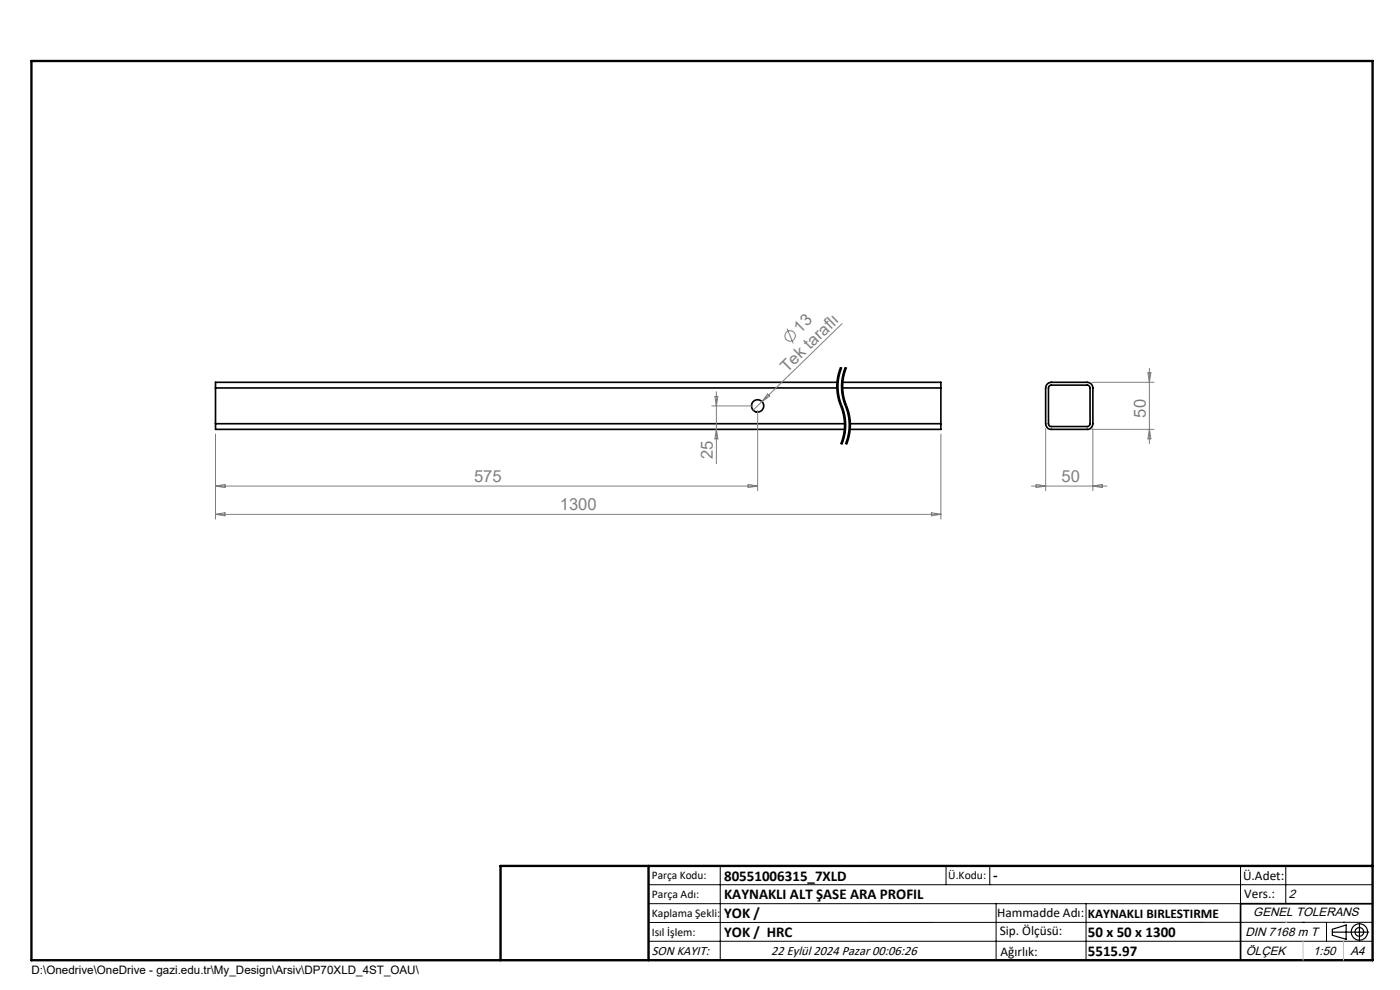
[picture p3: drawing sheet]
<svg xmlns="http://www.w3.org/2000/svg" width="297mm" height="210mm" viewBox="0 0 297 210" stroke-linecap="round" stroke-linejoin="round" font-family="sans-serif">
<g fill="none" stroke="#000" stroke-width=".35">
<path d="M45.7 89.9v1.2h133.5M45.7 82.3h131.9M45.7 89.9h133.5M45.7 82.3v7.6M177.7 81.1h-132v1.2M178.6 82.3h21M178.7 81.1h20.9v1.2M180.3 89.9h19.3M199.6 89.9v1.2h-19.4M199.6 82.3v7.6M222.2 81.4l.8-.3h7.6a1.2 1.2 0 0 1 1.2 1.2v7.6a1.2 1.2 0 0 1-1.2 1.2h-7.6a1.2 1.2 0 0 1-1.2-1.2v-7.6zM222.6 81.9l.3-.2h7.7a.6 .6 0 0 1 .6 .6v7.6a.6 .6 0 0 1-.6 .6h-7.6a.6 .6 0 0 1-.6-.6v-7.6z"/>
<path d="M291.2 191.7h-28v12"/>
<circle cx="160.7" cy="86.1" r="1.31"/>
</g>
<g fill="none" stroke="#808080" stroke-width=".21">
<path d="M167 69.7l1.3 3.1M178.6 68.6l-17 16.6M243.5 79.1h.7l-.4 2zM243.8 78.1v16M45.7 92.1v18M151 86.1h8.7M151.7 84.1h.6l-.3 2zM152 91.1l.3 2h-.6zM152 83.1v15.3M160.7 87.1v17M161.6 85.2l-1.8 1.8M162.8 83.6l.5 .4-1.7 1.2z"/>
<path d="M199.6 92.1v18M221.8 90.9v13.2M231.6 91.1h13.2M231.6 81.1h13.2M231.8 90.9v13.2M243.8 91.1l.4 2h-.7zM45.7 103.1h115M45.7 103.1l2-.3v.6zM45.7 109.1l2-.3v.6zM45.7 109.1h153.9M158.7 102.8l2 .3-2 .3zM197.6 108.8l2 .3-2 .3z"/>
<path d="M218.8 103.1h16M219.8 102.8l2 .3-2 .3zM231.8 103.1l2-.3v.6z"/>
<circle cx="167.6" cy="71.3" r="1.1"/>
</g>
<path d="M178.5 77.9a10.6 10.6 0 0 0 0 8.2M179.5 77.9a10.6 10.6 0 0 0 0 8.2M178.5 86.1a10.6 10.6 0 0 1 0 8.2M179.5 86.1a10.6 10.6 0 0 1 0 8.2" fill="none" stroke="#000" stroke-width=".21" stroke-dasharray="6.3 1.3 1.3 1.3" stroke-dashoffset="4.1" stroke-linecap="butt"/>
<g fill="none" stroke="#000" stroke-width=".21">
<path d="M178.3 77.8a10.8 10.8 0 0 0-.7 6.1M178.5 77.9a11.2 11.2 0 0 0 .3 9.1 10.6 10.6 0 0 1-.3 7.3M178.6 78l-.6 2.2M179.1 79.7l-.1 .5M179.3 77.8a10.8 10.8 0 0 0-.7 6.1M179.5 77.9a11.2 11.2 0 0 0 .3 9.1 10.6 10.6 0 0 1-.3 7.3M179.6 78l-.5 1.7M177.6 83.9l.4 1.4M177.8 82.4l.5 2.8M178 85.3l.6 1.7M178 80.2l-.2 2.3M178.3 85.1l.2 .7"/>
<path d="M178.5 85.8l.1 .2zM178.6 87l.3 1.3a10.5 10.5 0 0 1 0 3.7M178.6 86l.4 .9M178.6 83.9l.4 1.4M178.8 82.4l.1 1M178.9 83.4l.2 .9M178.9 80.6l-.1 1.9M178.9 92l-.6 2.2M179 86.9l.3 1.4M179 85.3l.6 1.7M179 80.2l-.1 .4M179.1 84.3l.2 .9"/>
<path d="M179.3 88.3a10.8 10.8 0 0 1-.7 6M179.3 85.1l.7 1.8M179.6 87l.3 1.3a10.5 10.5 0 0 1 0 3.7M179.9 92l-.6 2.2M180 86.9l.3 1.4M180.3 92.1l-.7 2.2M180.3 88.3a10.8 10.8 0 0 1 0 3.7M137.6 187.7h153.6M137.6 191.7h153.6M137.6 199.7h153.6M152.8 183.7v20M200.7 183.7v4"/>
<path d="M210 183.7v4M211.3 191.7v12M230.4 191.7v12M263.2 183.7v20M272.8 183.7v8M276.4 195.6h.1M281.4 195.6v4.1M285 195.6h.1M291.2 195.6l-153.6 .1"/>
</g>
<g fill="none" stroke="#000" stroke-width=".25">
<path d="M282.6 197.7h7.8M282.6 197.1l3-.9v3l-3-.8zM288.4 195.8v3.8M106.2 203.7h185"/>
<circle cx="288.4" cy="197.7" r="1.74"/>
<circle cx="288.4" cy="197.7" r=".93"/>
</g>
<path d="M6.7 12.9h284.5v190.8h-284.5zM137.6 183.7v20M291.2 183.7h-185v20" fill="none" stroke="#000" stroke-width=".5"/>
<path d="M276.4 199.7v4M285 199.7v4" fill="none" stroke="#c0c0c0" stroke-width=".21"/>
<path d="M272.8 195.6h.1" fill="none" stroke="#c0c0c0" stroke-width=".25"/>
<g font-size="3.5" fill="#808080">
<text x="169.8" y="70.8" transform="rotate(-44 169.8 70.8)">13</text>
<text x="167" y="79.1" transform="rotate(-44 167 79.1)">Tek taraflı</text>
<text x="243.1" y="88.6" transform="rotate(-90 243.1 88.6)">50</text>
<text x="151.2" y="97.4" transform="rotate(-90 151.2 97.4)">25</text>
<text x="100.6" y="102.3">575</text>
<text x="225.2" y="102.3">50</text>
<text x="118.8" y="108.3">1300</text>
</g>
<g font-size="3.2">
<text x="153.6" y="186.8">80551006315_7XLD</text>
<text x="153.6" y="190.8">KAYNAKLI ALT ŞASE ARA PROFIL</text>
<text x="210.7" y="186.6">-</text>
<text x="153.6" y="194.8">YOK /</text>
<text x="153.6" y="198.8">YOK / HRC</text>
<text x="230.8" y="198.7">50 x 50 x 1300</text>
<text x="230.8" y="202.8">5515.97</text>
</g>
<g font-size="2.8">
<text x="263.7" y="186.7">Ü.Adet:</text>
<text x="263.9" y="190.5">Vers.:</text>
<text x="211.5" y="194.5">Hammadde Adı:</text>
<text x="230.8" y="194.7">KAYNAKLI BIRLESTIRME</text>
<text x="138.3" y="202.6">SON KAYIT:</text>
<text x="163.6" y="202.6">22 Eylül 2024 Pazar 00:06:26</text>
<text x="212.1" y="198.4">Sip. Ölçüsü:</text>
<text x="212.2" y="202.7">Ağırlık:</text>
</g>
<g font-size="2.6">
<text x="273.4" y="190.4">2</text>
<text x="265.9" y="194.4">GENEL TOLERANS</text>
<text x="264.2" y="198.5">DIN 7168 m T</text>
<text x="264.3" y="202.6">ÖLÇEK</text>
<text x="278.5" y="202.6">1:50</text>
<text x="286.5" y="202.6">A4</text>
</g>
<g font-size="2.5">
<text x="138.3" y="186.4">Parça Kodu:</text>
<text x="138.3" y="190.5">Parça Adı:</text>
<text x="201.2" y="186.5">Ü.Kodu:</text>
<text x="138.3" y="194.5">Kaplama Şekli:</text>
<text x="138.3" y="198.6">Isıl İşlem:</text>
<text x="6.7" y="206.7">D:\Onedrive\OneDrive - gazi.edu.tr\My_Design\Arsiv\DP70XLD_4ST_OAU\</text>
</g>
</svg>
